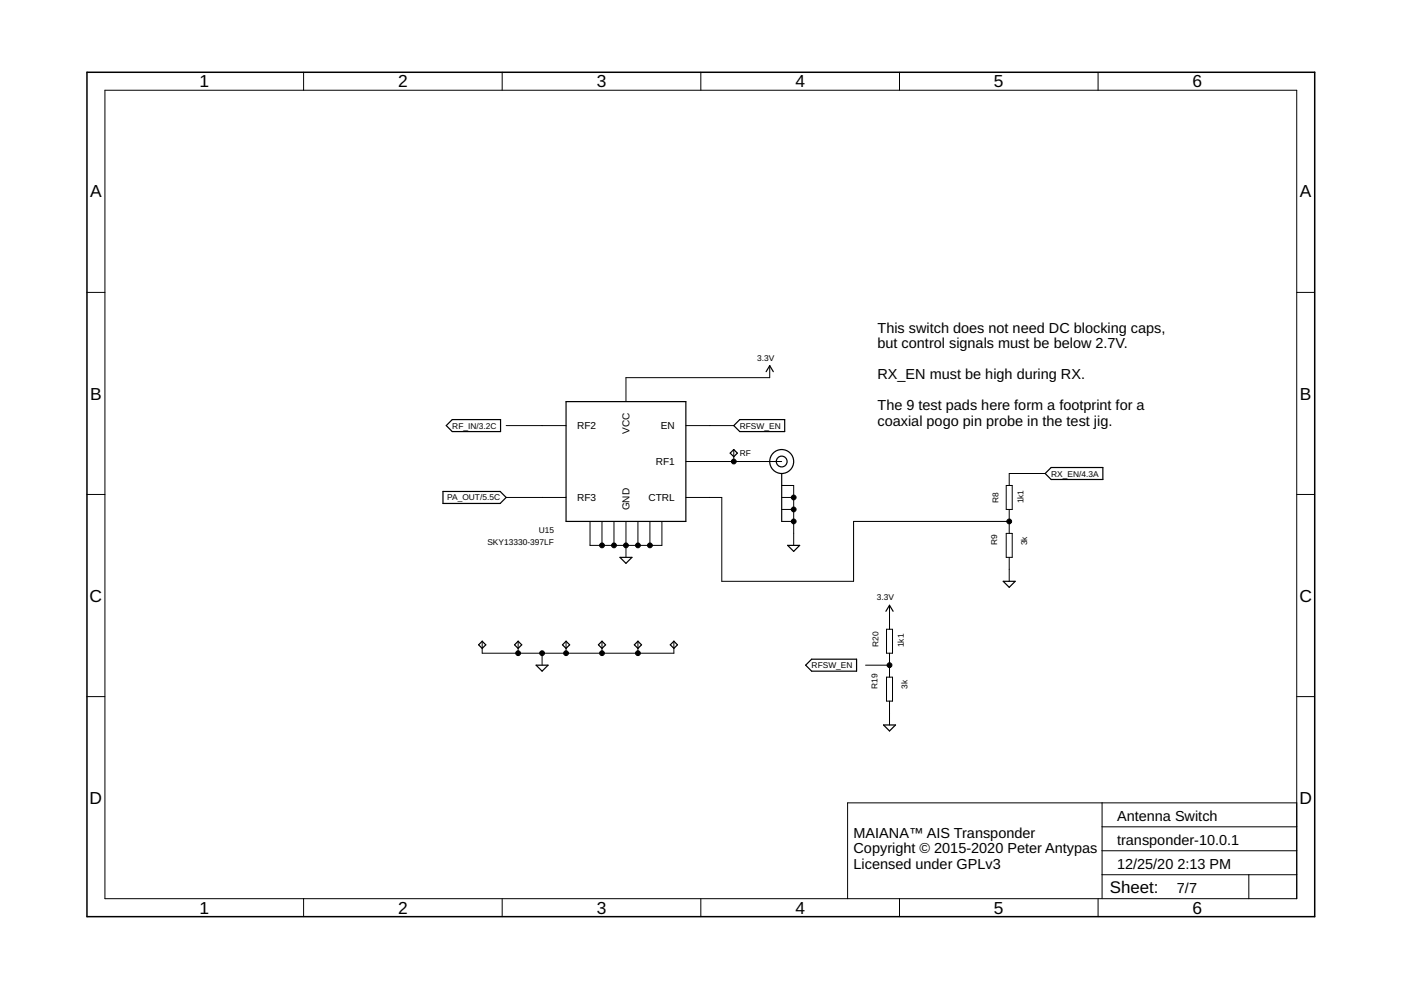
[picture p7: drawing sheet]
<svg xmlns="http://www.w3.org/2000/svg" width="297mm" height="210mm" viewBox="0 0 297 210" stroke-linecap="round" stroke-linejoin="round" font-family="sans-serif">
<g fill="none" stroke="#000" stroke-width=".25">
<path d="M162.4 78.8l.8-1.3 .8 1.3M95.9 89h10.2v2.5h-10.2l-1.3-1.3zM120 85.2h25.4v25.4h-25.4zM154.8 96.1l.8-.8 .7 .8-.7 .7zM155.6 90.2l1.2-1.2h9.6v2.5h-9.6zM93.9 104.2h12.1l1.3 1.3-1.3 1.2h-12.1zM131.4 118.2h2.6l-1.3 1.2zM165.7 100.4v10.2M167 115.6h2.5l-1.2 1.3zM221.6 100.4l1.3-1.3h10.9v2.6h-10.9zM101.5 136.7l.7-.7 .8 .7-.8 .8zM109.1 136.7l.8-.7 .7 .7-.7 .8z"/>
<path d="M119.3 136.7l.7-.7 .8 .7-.8 .8zM126.9 136.7l.7-.7 .8 .7-.8 .8zM134.5 136.7l.8-.7 .7 .7-.7 .8zM142.1 136.7l.8-.7 .7 .7-.7 .8zM187.8 129.6l.8-1.3 .8 1.3M212.7 123.3h2.5l-1.2 1.2zM113.7 141h2.5l-1.3 1.3zM170.8 141l1.3-1.2h9.5v2.5h-9.5zM187.3 153.7h2.6l-1.3 1.3z"/>
<circle cx="165.7" cy="97.9" r="2.54"/>
<circle cx="165.7" cy="97.9" r="1.14"/>
</g>
<g fill="none" stroke="#000" stroke-width=".21">
<path d="M22.2 19.1h252.7v171.4h-252.7zM64.4 15.3v3.8M106.5 15.3v3.8M148.6 15.3v3.8M190.7 15.3v3.8M232.8 15.3v3.8M18.4 62h3.8M163.2 77.5v2.6h-30.5v5.1M274.9 62h3.8M107.3 90.2h12.7M145.4 97.9h20.3M145.4 90.2h10.2"/>
<path d="M155.6 95.3v2.6M18.4 104.8h3.8M107.3 105.5h12.7M125.1 110.6v5h15.2v-5M127.6 110.6v5M130.2 110.6v5M132.7 110.6v7.6M135.3 110.6v5M137.8 110.6v5M145.4 105.5h7.6v17.8h28v-12.7h33M165.7 102.9h2.6v12.7M165.7 105.5h2.6"/>
<path d="M165.7 108h2.6M165.7 110.6h2.6M213.3 102.9h1.3v5.1h-1.3zM213.3 113.1h1.3v5.1h-1.3zM214 108v5.1M214 118.2v5.1M221.6 100.4h-7.6v2.5M274.9 104.8h3.8M102.2 136v2.5h40.7v-2.5M109.9 136v2.5M114.9 138.5v2.5M120 136v2.5"/>
<path d="M127.6 136v2.5M135.3 136v2.5M188 133.4h1.2v5.1h-1.2zM188.6 128.3v5.1M188.6 138.5v5.1M18.4 147.7h3.8M183.5 141h5.1M188 143.6h1.2v5.1h-1.2zM188.6 148.7v5M274.9 147.7h3.8M233.7 170.2v20.3M233.7 175.3h41.2"/>
<path d="M274.9 170.2h-95.2v20.3M64.4 190.5v3.9M106.5 190.5v3.9M148.6 190.5v3.9M190.7 190.5v3.9M232.8 190.5v3.9M233.7 185.5h41.2M233.7 180.4h41.2M264.8 185.5v5"/>
</g>
<path d="M18.4 15.3h260.3v179.1h-260.3z" fill="none" stroke="#000" stroke-width=".32"/>
<g fill="#000" stroke="#000" stroke-width=".21">
<circle cx="155.6" cy="97.9" r=".51"/>
<circle cx="127.6" cy="115.6" r=".51"/>
<circle cx="130.2" cy="115.6" r=".51"/>
<circle cx="132.7" cy="115.6" r=".51"/>
<circle cx="135.3" cy="115.6" r=".51"/>
<circle cx="137.8" cy="115.6" r=".51"/>
<circle cx="168.3" cy="108" r=".51"/>
<circle cx="168.3" cy="110.6" r=".51"/>
<circle cx="168.3" cy="105.5" r=".51"/>
<circle cx="214" cy="110.6" r=".51"/>
<circle cx="109.9" cy="138.5" r=".51"/>
<circle cx="114.9" cy="138.5" r=".51"/>
<circle cx="120" cy="138.5" r=".51"/>
<circle cx="127.6" cy="138.5" r=".51"/>
<circle cx="135.3" cy="138.5" r=".51"/>
<circle cx="188.6" cy="141" r=".51"/>
</g>
<g font-size="3.7">
<text x="42.3" y="18.5">1</text>
<text x="84.4" y="18.5">2</text>
<text x="126.5" y="18.5">3</text>
<text x="168.6" y="18.5">4</text>
<text x="210.7" y="18.5">5</text>
<text x="252.9" y="18.5">6</text>
<text x="19.1" y="41.9">A</text>
<text x="275.6" y="41.9">A</text>
<text x="19.1" y="84.7">B</text>
<text x="275.6" y="84.7">B</text>
<text x="19" y="127.6">C</text>
<text x="275.5" y="127.6">C</text>
<text x="19" y="170.4">D</text>
<text x="275.5" y="170.4">D</text>
<text x="42.3" y="193.7">1</text>
<text x="84.4" y="193.7">2</text>
<text x="126.5" y="193.7">3</text>
<text x="168.6" y="193.7">4</text>
<text x="210.7" y="193.7">5</text>
<text x="252.9" y="193.7">6</text>
</g>
<text font-size="3.6" x="235.3" y="189.4">Sheet:</text>
<g font-size="3.1">
<text x="186" y="70.6">This switch does not need DC blocking caps,</text>
<text x="186" y="73.8">but control signals must be below 2.7V.</text>
<text x="186" y="80.4">RX_EN must be high during RX.</text>
<text x="186" y="87">The 9 test pads here form a footprint for a</text>
<text x="186" y="90.2">coaxial pogo pin probe in the test jig.</text>
<text x="181" y="177.6">MAIANA™ AIS Transponder</text>
<text x="236.8" y="174">Antenna Switch</text>
<text x="236.8" y="179.1">transponder-10.0.1</text>
<text x="181" y="180.9">Copyright © 2015-2020 Peter Antypas</text>
<text x="181" y="184.2">Licensed under GPLv3</text>
<text x="236.8" y="184.2">12/25/20</text>
<text x="249.6" y="184.2">2:13 PM</text>
<text x="249.5" y="189.3">7/7</text>
</g>
<g font-size="2.1">
<text x="122.4" y="91">RF2</text>
<text x="133.5" y="92" transform="rotate(-90 133.5 92)">VCC</text>
<text x="140.1" y="91">EN</text>
<text x="139" y="98.6">RF1</text>
<text x="122.4" y="106.2">RF3</text>
<text x="137.5" y="106.2">CTRL</text>
<text x="133.5" y="108.2" transform="rotate(-90 133.5 108.2)">GND</text>
</g>
<g font-size="1.8">
<text x="160.5" y="76.5">3.3V</text>
<text x="95.9" y="90.9">RF_IN/3.2C</text>
<text x="156.8" y="90.9">RFSW_EN</text>
<text x="156.8" y="96.6">RF</text>
<text x="222.9" y="101">RX_EN/4.3A</text>
<text x="94.8" y="106.1">PA_OUT/5.5C</text>
<text x="211.7" y="106.7" transform="rotate(-90 211.7 106.7)">R8</text>
<text x="217" y="106.7" transform="rotate(-90 217 106.7)">1k1</text>
<text x="114.2" y="113.1">U15</text>
<text x="103.3" y="115.6">SKY13330-397LF</text>
<text x="211.4" y="115.6" transform="rotate(-90 211.4 115.6)">R9</text>
<text x="217.8" y="115.6" transform="rotate(-90 217.8 115.6)">3k</text>
<text x="185.9" y="127.3">3.3V</text>
<text x="186.3" y="137.2" transform="rotate(-90 186.3 137.2)">R20</text>
<text x="191.6" y="137.2" transform="rotate(-90 191.6 137.2)">1k1</text>
<text x="172.1" y="141.7">RFSW_EN</text>
<text x="186" y="146.1" transform="rotate(-90 186 146.1)">R19</text>
<text x="192.4" y="146.1" transform="rotate(-90 192.4 146.1)">3k</text>
</g>
</svg>
